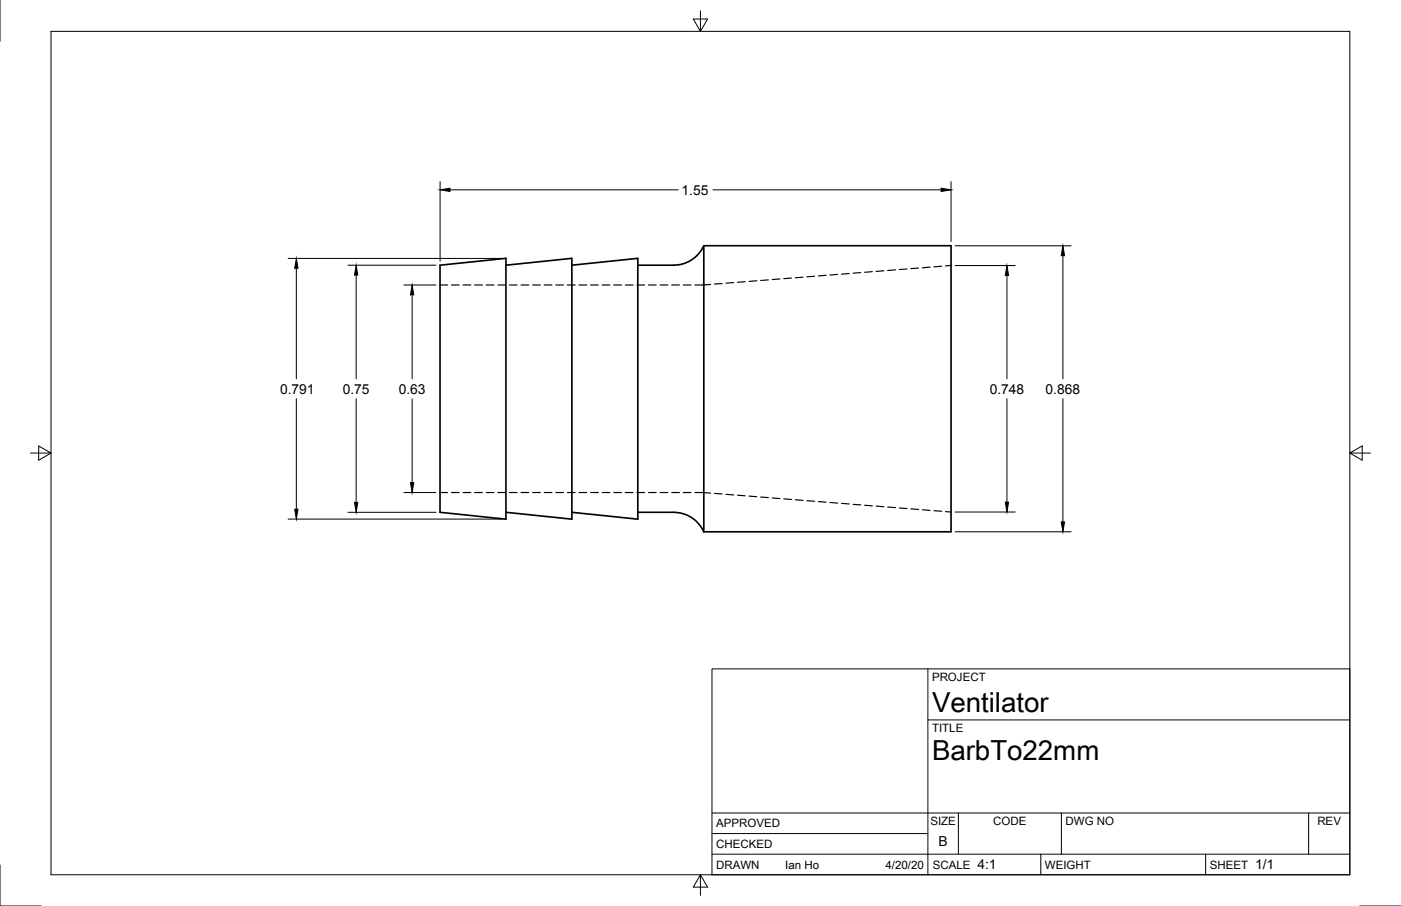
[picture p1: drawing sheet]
<svg xmlns="http://www.w3.org/2000/svg" width="432mm" height="279mm" viewBox="0 0 432 279" stroke-linecap="round" stroke-linejoin="round" font-family="sans-serif">
<!-- layer: Visible -->
<path d="M216.9 75.8h76.2v88.2h-76.2M216.9 75.8v88.2M216.9 75.8a10.2 10.2 0 0 1-9.3 6h-11M135.6 81.8l20.3-2.1v80.4l-20.3-2.1zM155.9 81.8l20.4-2.1v80.4l-20.4-2.1M176.3 81.8l20.3-2.1v80.4l-20.3-2.1M196.6 158h11a10.2 10.2 0 0 1 9.3 6" fill="none" stroke="#000" stroke-width=".51"/>
<!-- layer: Hidden -->
<g fill="none" stroke="#000" stroke-width=".36">
<path d="M135.6 87.9h2.4M139.1 87.9h2.4M142.7 87.9h2.4M146.3 87.9h2.4M149.9 87.9h2.4M153.4 87.9h2.4M157 87.9h2.4M160.6 87.9h2.4M164.1 87.9h2.4M167.7 87.9h2.4M171.3 87.9h2.4M174.9 87.9h2.3"/>
<path d="M178.4 87.9h2.4M182 87.9h2.4M185.6 87.9h2.4M189.2 87.9h2.3M192.7 87.9h2.4M196.3 87.9h2.4M199.9 87.9h2.3M203.5 87.9h2.3M207 87.9h2.4M210.6 87.9h2.4M219 87.7l-4.8 .2M222.6 87.4l-2.4 .2"/>
<path d="M226.1 87.1l-2.3 .2M229.7 86.9l-2.4 .2M233.3 86.6l-2.4 .2M236.8 86.3l-2.4 .2M240.4 86l-2.4 .2M243.9 85.7l-2.3 .2M247.5 85.5l-2.4 .2M251.1 85.2l-2.4 .2M254.6 84.9l-2.4 .2M258.2 84.6l-2.4 .2M261.7 84.3l-2.3 .2M265.3 84.1l-2.4 .1"/>
<path d="M268.9 83.8l-2.4 .2M272.4 83.5l-2.4 .2M276 83.2l-2.4 .2M279.5 83l-2.3 .1M283.1 82.7l-2.4 .1M286.7 82.4l-2.4 .2M290.2 82.1l-2.4 .2M293.1 81.9l-1.7 .1M135.6 151.9h2.4M139.1 151.9h2.4M142.7 151.9h2.4M146.3 151.9h2.4"/>
<path d="M149.9 151.9h2.4M153.4 151.9h2.4M157 151.9h2.4M160.6 151.9h2.4M164.1 151.9h2.4M167.7 151.9h2.4M171.3 151.9h2.4M174.9 151.9h2.3M178.4 151.9h2.4M182 151.9h2.4M185.6 151.9h2.4M189.2 151.9h2.3"/>
<path d="M192.7 151.9h2.4M196.3 151.9h2.4M199.9 151.9h2.3M203.5 151.9h2.3M207 151.9h2.4M210.6 151.9h2.4M214.2 151.9l4.8 .2M220.2 152.2l2.4 .1M223.8 152.4l2.3 .2M227.3 152.7l2.4 .2M230.9 153l2.4 .2M234.4 153.3l2.4 .2"/>
<path d="M238 153.6l2.4 .2M241.6 153.8l2.3 .2M245.1 154.1l2.4 .2M248.7 154.4l2.4 .2M252.2 154.7l2.4 .2M255.8 155l2.4 .2M259.4 155.2l2.3 .2M262.9 155.5l2.4 .2M266.5 155.8l2.4 .2M270 156.1l2.4 .2M273.6 156.4l2.4 .1M277.2 156.7l2.3 .1"/>
<path d="M280.7 156.9l2.4 .2M284.3 157.2l2.4 .2M287.8 157.5l2.4 .2M291.4 157.8l1.7 .1"/>
</g>
<!-- layer: Border -->
<path d="M0 0v12.7M15.7 9.7h400.3v260.1h-400.3zM215.9 3.3v6.4l-2.2-3.8h4.4l-2.2 3.8M9.4 139.7h6.3l-3.8-2.2v4.4l3.8-2.2M416 139.7l3.8 2.2v-4.4l-3.8 2.2h6.4M0 266.7v12.7h12.7M215.9 269.8l2.2 3.8h-4.4l2.2-3.8v6.3M419.1 279.4h12.7" fill="none" stroke="#000" stroke-width=".31"/>
<!-- layer: Titleblock -->
<path d="M219.4 206.3h196.6v63.5h-196.6zM286 206.3v63.5M286 222h130M219.4 257.1h66.6M219.4 250.7h196.6M295.4 250.7v12.7M327.1 250.7v12.7M403.3 250.7v12.7M219.4 263.4h196.6M320.8 263.4v6.4M371.6 263.4v6.4" fill="none" stroke="#000" stroke-width=".31"/>
<!-- layer: Dimensions -->
<g fill="none" stroke="#000" stroke-width=".31">
<path d="M135.6 56v24.5M138.7 58.5h70.3M219.7 58.5h70.4M293.1 56v18.5M88.8 79.7h65.9M294.4 75.8h35.7M327.6 78.8v38M91.3 82.7v34.1M107.2 81.8h27.2M109.8 84.8v32M124.5 87.9h9.9M127 90.9v25.9"/>
<path d="M294.4 81.9h18.5M310.3 84.9v31.9M91.3 123v34M109.8 123v31.9M127 123v25.8M310.3 123v31.9M327.6 123v38M107.2 158h27.2M124.5 151.9h9.9M294.4 157.9h18.5M88.8 160.1h65.9M294.4 164h35.7"/>
</g>
<path d="M135.6 58.5l3.1-.5v1.1zM290.1 58l3 .5-3 .6zM327.6 75.8l.5 3h-1zM91.3 79.7l.5 3h-1zM109.8 81.8l.5 3h-1zM127 87.9l.5 3h-1zM310.3 81.9l.6 3h-1.1zM90.8 157h1l-.5 3.1zM109.3 154.9h1l-.5 3.1zM126.5 148.8h1l-.5 3.1zM309.8 154.9h1.1l-.6 3zM327.1 161h1l-.5 3z" fill="#000" stroke="#000" stroke-width=".31"/>
<g font-size="8.5">
<text x="287.3" y="219.5">Ventilator</text>
<text x="287.3" y="234.5">BarbTo22mm</text>
</g>
<g font-size="4.3">
<text x="210.1" y="60">1.55</text>
<text x="86.3" y="121.4">0.791</text>
<text x="105.6" y="121.4">0.75</text>
<text x="122.9" y="121.4">0.63</text>
<text x="305" y="121.4">0.748</text>
<text x="322.3" y="121.4">0.868</text>
<text x="289.3" y="261">B</text>
<text x="301.2" y="268.1">4:1</text>
<text x="386.8" y="268.1">1/1</text>
</g>
<g font-size="3.5">
<text x="287.3" y="210.1">PROJECT</text>
<text x="287.3" y="225.8">TITLE</text>
<text x="220.7" y="255.2">APPROVED</text>
<text x="286.7" y="254.5">SIZE</text>
<text x="306.1" y="254.5">CODE</text>
<text x="328.4" y="254.5">DWG NO</text>
<text x="406" y="254.5">REV</text>
<text x="220.7" y="261.5">CHECKED</text>
<text x="220.7" y="267.9">DRAWN</text>
<text x="242" y="267.9">Ian Ho</text>
<text x="272.9" y="267.9">4/20/20</text>
<text x="287.5" y="267.9">SCALE</text>
<text x="322.1" y="267.9">WEIGHT</text>
<text x="372.9" y="267.9">SHEET</text>
</g>
</svg>
